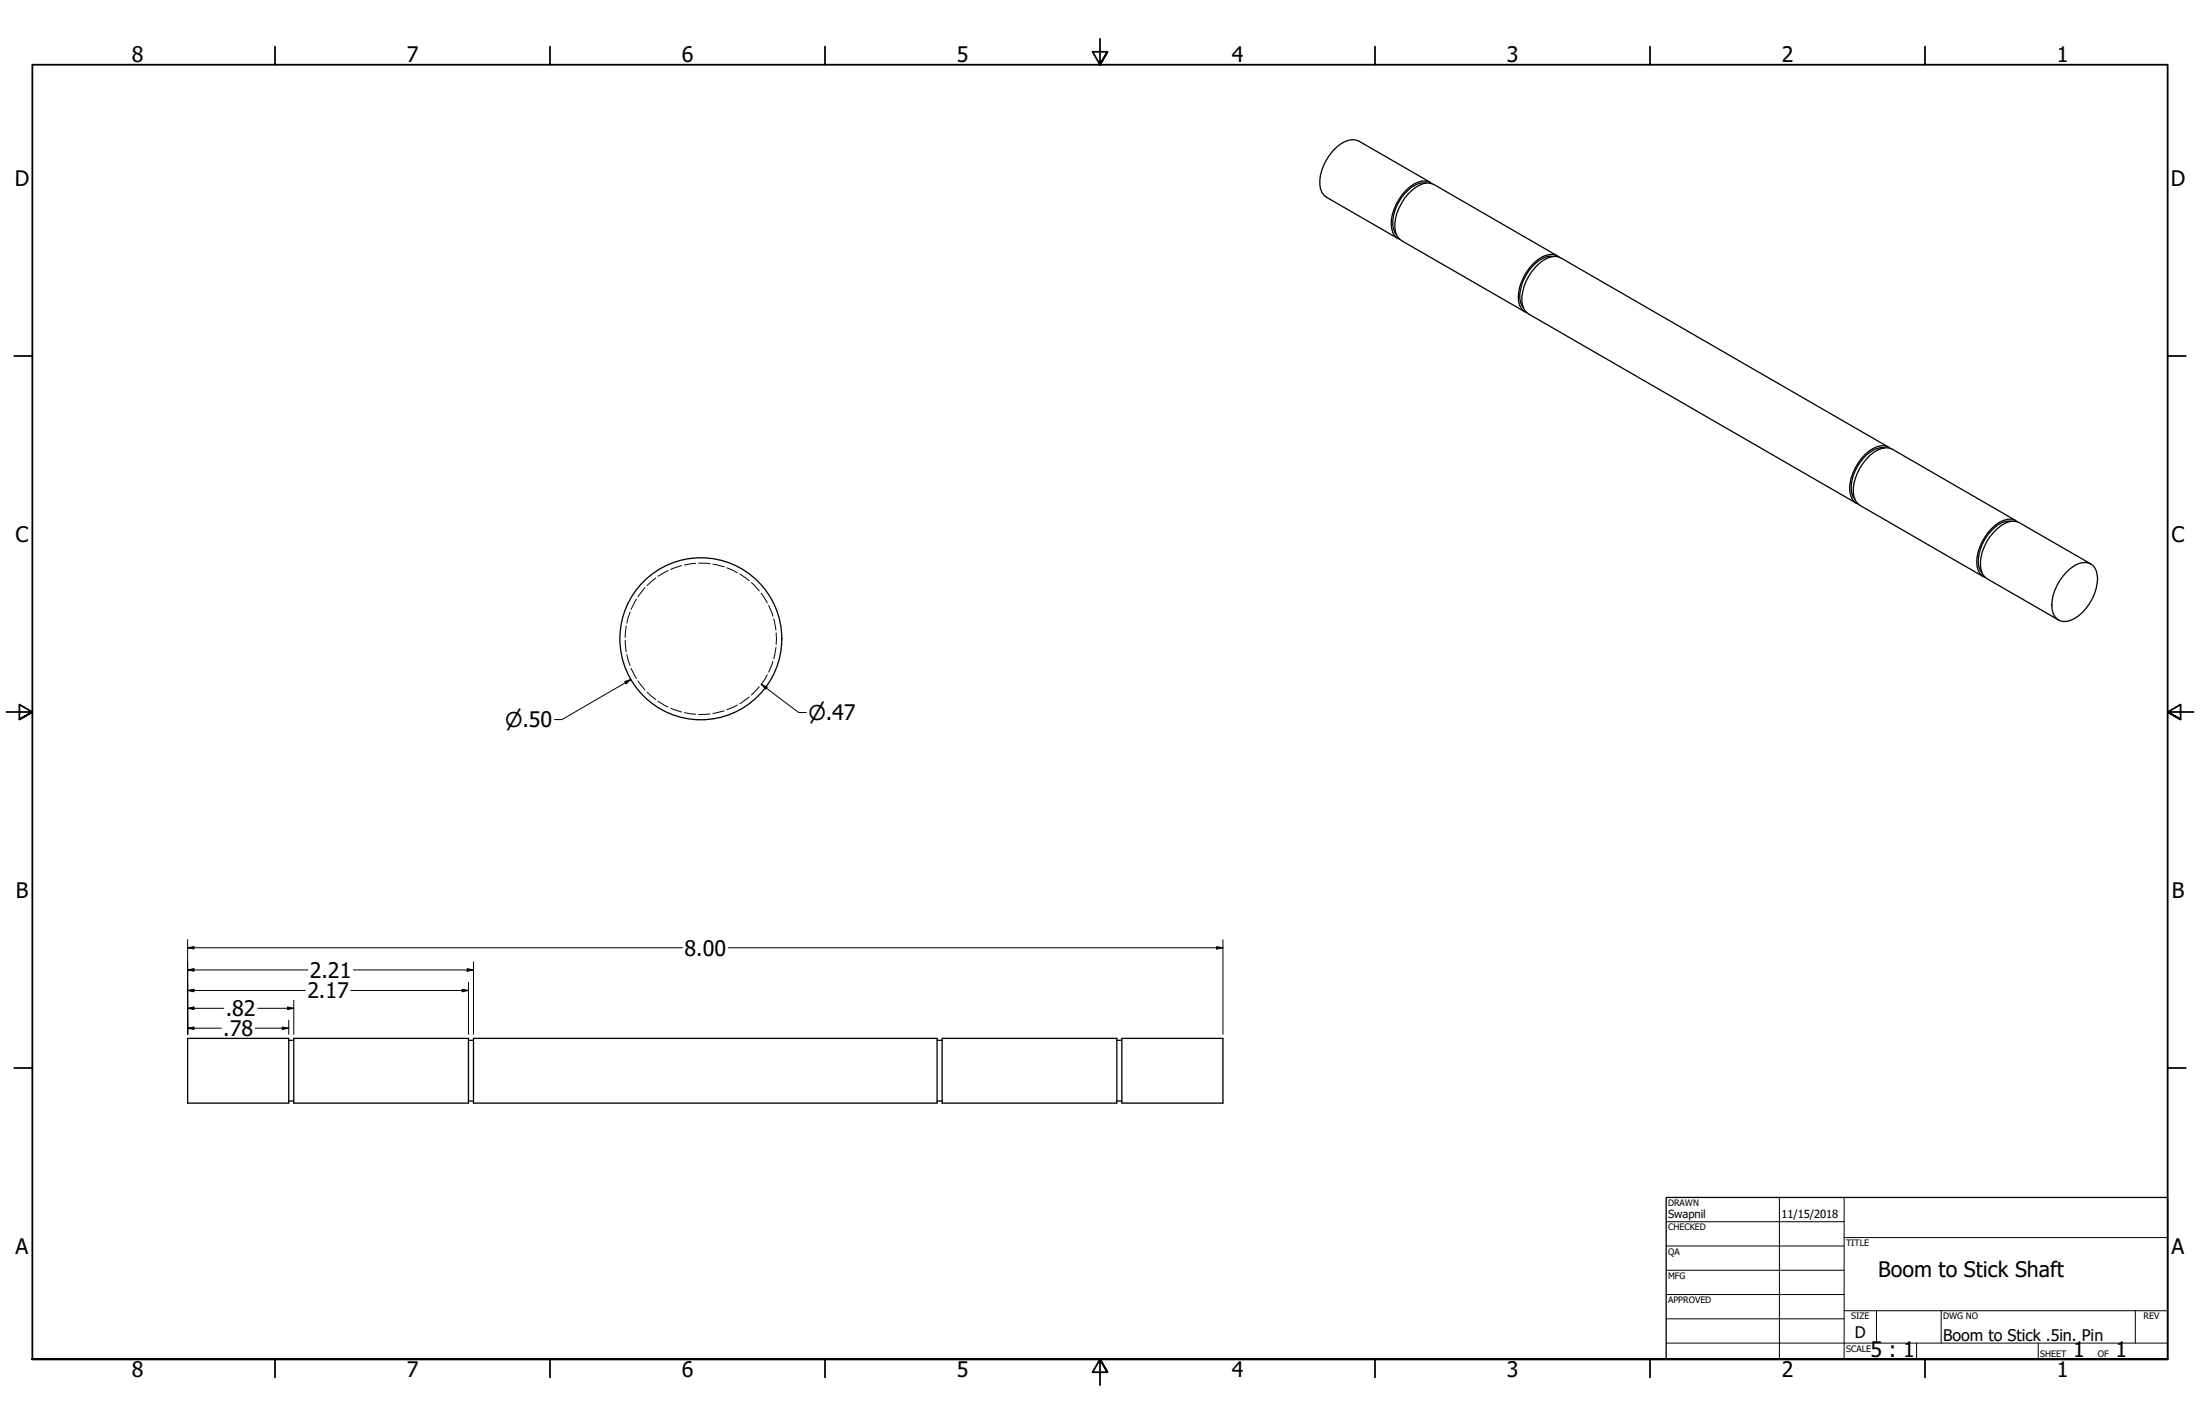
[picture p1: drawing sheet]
<svg xmlns="http://www.w3.org/2000/svg" width="864mm" height="559mm" viewBox="0 0 864 559" stroke-linecap="round" stroke-linejoin="round" font-family="sans-serif">
<!-- layer: Hidden (ANSI) -->
<g fill="none" stroke="#000" stroke-width=".39">
<path d="M249.8 235.1l-2.1 4M253.2 230.6l-2.8 3.6M257.4 226.8l-3.4 3M262.3 223.9l-4 2.2M267.5 221.9l-4.2 1.6M273.1 221l-4.4 .7M274.3 221l4.5 .2M279.8 221.4l4.5 1M285.3 222.8l4.1 1.9M290.4 225.2l3.7 2.7M295 228.6l3.1 3.3M298.8 232.8l2.4 3.8"/>
<path d="M301.8 237.6l1.6 4.2M245.4 251.3l.4 4.5M245.8 245.6l-.4 4.5M246.1 256.9l1.2 4.3M247.3 240.2l-1.2 4.3M303.4 259.6l-1.6 4.2M303.7 242.9l.9 4.4M304.6 254.1l-.9 4.4M304.7 248.4v4.5M247.7 262.3l2.1 4M250.4 267.2l2.8 3.6M254 271.6l3.4 2.9"/>
<path d="M258.3 275.2l4 2.2M263.3 277.9l4.2 1.5M268.7 279.7l4.4 .6M284.3 279l-4.5 1M289.4 276.7l-4.1 1.8M294.1 273.5l-3.7 2.7M298.1 269.5l-3.1 3.2M301.2 264.8l-2.4 3.8M278.8 280.2l-4.5 .2"/>
</g>
<!-- layer: Visible (ANSI) -->
<g fill="none" stroke="#000" stroke-width=".51">
<path d="M559.9 71.8a9.7 9.7 0 0 0-8.4 4.1 17.2 17.2 0 0 0-4.6 13.8l1.2 2.4M561.5 71.6l-28.1-16.2a8 8 0 0 0-8.7 2.3 19 19 0 0 0-6.3 16.4l1.3 2.5 1 .8 28.1 16.2M562.1 72.1a6.7 6.7 0 0 0-8.5 1.1 19.2 19.2 0 0 0-7.3 16.4 4.9 4.9 0 0 0 3.2 4.3M609.7 100.6a9.8 9.8 0 0 0-8.3 4 16.9 16.9 0 0 0-4.6 14l1.2 2.3M611.3 100.4l-48.4-28a7.7 7.7 0 0 0-8.7 2.3 18.9 18.9 0 0 0-6.4 16.4l.5 1.4 1.9 1.9 48.4 28M612 100.8a6.9 6.9 0 0 0-8.5 1.2 19.4 19.4 0 0 0-7.4 16.4 5.4 5.4 0 0 0 3.3 4.3M739.8 175.8a9.4 9.4 0 0 0-8.3 4 16.9 16.9 0 0 0-4.6 13.8l.5 1.3 .8 1.1M741.4 175.5l-128.7-74.3a7.7 7.7 0 0 0-8.6 2.3 19.5 19.5 0 0 0-6.7 14.8 6 6 0 0 0 2.6 4.9l128.7 74.3M742.1 176a5.7 5.7 0 0 0-7 .1 19.1 19.1 0 0 0-8.9 17.4 5 5 0 0 0 3.2 4.3M789.7 204.5a9.7 9.7 0 0 0-8.3 4.1 17.2 17.2 0 0 0-4.6 13.8l1.2 2.4M791.3 204.3l-48.5-28a8 8 0 0 0-8.7 2.3 19 19 0 0 0-6.3 16.4l1.3 2.5 1 .8 48.5 28M792 204.8a6.7 6.7 0 0 0-8.5 1.1 19.4 19.4 0 0 0-7.4 16.4 5.1 5.1 0 0 0 3.2 4.3"/>
<path d="M811.3 224.3a8.7 8.7 0 0 1 8.9-3.3 6.8 6.8 0 0 1 3 8 19.3 19.3 0 0 1-10.3 14.4 5 5 0 0 1-7.3-4.2 18.9 18.9 0 0 1 5.7-14.9zM820.7 221.3l-28-16.2a7.6 7.6 0 0 0-8.7 2.4 18.7 18.7 0 0 0-6.3 16.3l.5 1.4 1.8 1.9 28 16.2M73.7 407.5h39.6v25.4h-39.6zM113.3 408.2h2M115.3 407.5h68.6v25.4h-68.6zM183.9 408.2h2M185.9 407.5h182v25.4h-182zM367.9 408.2h1.9M369.8 407.5h68.6v25.4h-68.6zM438.4 408.2h2M440.4 407.5h39.7v25.4h-39.7zM113.3 432.1h2"/>
<path d="M183.9 432.1h2M367.9 432.1h1.9M438.4 432.1h2"/>
<circle cx="275.1" cy="250.7" r="31.8"/>
</g>
<!-- layer: Border (ANSI) -->
<g fill="none" stroke="#000" stroke-width=".7">
<path d="M107.9 18.3v7.1M215.9 18.3v7.1M323.8 18.3v7.1M431.8 15.2v10.2l-2.9-5.1h5.8l-2.9 5.1 2.9-5.1M539.8 18.3v7.1M647.7 18.3v7.1M755.6 18.3v7.1M5.6 139.7h7.1M850.9 139.7h7.1M2.5 279.4h10.2l-5.1-2.9v5.8l5.1-2.9-5.1 2.9M861.1 279.4h-10.2l5.1-2.9v5.8l-5.1-2.9 5.1 2.9M5.6 419.1h7.1"/>
<path d="M850.9 419.1h7.1M12.7 533.4v-508h838.2v508h-838.2h838.2M107.9 533.4v7.1M215.9 533.4v7.1M323.8 533.4v7.1M434.7 538.5l-2.9-5.1 2.9 5.1h-5.8l2.9-5.1v10.2M539.8 533.4v7.1M647.7 533.4v7.1M755.6 533.4v7.1"/>
</g>
<!-- layer: Title (ANSI) -->
<g fill="none" stroke="#000" stroke-width=".39">
<path d="M654 479.4h69.9M698.5 469.9v63.5M723.9 469.9v63.5M654 488.9h69.9M654 498.5h69.9M723.9 485.6h127M654 508h69.9M654 517.5h69.9M723.9 514.3h127M736.6 514.3v12.7M762 514.3v12.7M838.2 514.3v12.7"/>
<path d="M654 527h196.9M752.3 527v6.4M800.1 527v6.4"/>
</g>
<path d="M654 469.9h196.9v63.5h-196.9z" fill="none" stroke="#000" stroke-width=".51"/>
<!-- layer: Dimension (ANSI) -->
<g fill="none" stroke="#000" stroke-width=".39">
<path d="M245.2 267.5l2.4-.9-1.9 1.8zM247.6 266.6l-27 15.8h-3M298.8 268.5l2.3 1.1-.6 .8zM298.8 268.5l14.7 11.1h3M73.7 371.9l2.4-.4v.9zM73.7 368.7v37.2M73.7 371.9h194.2M185.9 377.4v28.5M285.8 371.9h194.3M477.6 371.5l2.5 .4-2.5 .5zM480.1 368.7v37.2M73.7 395.7l2.4-.5v1z"/>
<path d="M73.7 388.7l2.4-.5v1zM73.7 380.6l2.4-.5v1zM73.7 395.7h14.1M73.7 388.7h46.1M73.7 380.6h47.1M101.2 395.7h14.1M112.8 395.2l2.5 .5-2.5 .5zM115.3 392.5v13.4M137.7 388.7h46.2M138.7 380.6h47.2M181.4 388.2l2.5 .5-2.5 .5zM183.4 380.1l2.5 .5-2.5 .5z"/>
<path d="M183.9 385.5v20.4M73.7 403.5l2.4-.5v1zM73.7 403.5h13.2M100.1 403.5h13.2M110.8 403l2.5 .5-2.5 .5zM113.3 400.3v5.6"/>
</g>
<g fill="#000">
<path d="M245.2 267.5l2.4-.9-1.9 1.8z" fill-rule="evenodd"/>
<path d="M298.8 268.5l2.3 1.1-.6 .8z" fill-rule="evenodd"/>
<path d="M73.7 371.9l2.4-.4v.9z" fill-rule="evenodd"/>
<path d="M477.6 371.5l2.5 .4-2.5 .5z" fill-rule="evenodd"/>
<path d="M73.7 395.7l2.4-.5v1z" fill-rule="evenodd"/>
<path d="M73.7 388.7l2.4-.5v1z" fill-rule="evenodd"/>
<path d="M73.7 380.6l2.4-.5v1z" fill-rule="evenodd"/>
<path d="M112.8 395.2l2.5 .5-2.5 .5z" fill-rule="evenodd"/>
<path d="M181.4 388.2l2.5 .5-2.5 .5z" fill-rule="evenodd"/>
<path d="M183.4 380.1l2.5 .5-2.5 .5z" fill-rule="evenodd"/>
<path d="M73.7 403.5l2.4-.5v1z" fill-rule="evenodd"/>
<path d="M110.8 403l2.5 .5-2.5 .5z" fill-rule="evenodd"/>
</g>
<g font-size="8.4">
<text x="51.7" y="24.4">8</text>
<text x="159.6" y="24.4">7</text>
<text x="267.6" y="24.4">6</text>
<text x="375.5" y="24.4">5</text>
<text x="483.5" y="24.4">4</text>
<text x="591.4" y="24.4">3</text>
<text x="699.4" y="24.4">2</text>
<text x="807.3" y="24.4">1</text>
<text x="5.8" y="72.9">D</text>
<text x="852.1" y="72.9">D</text>
<text x="6.1" y="212.6">C</text>
<text x="852.4" y="212.6">C</text>
<text x="6.2" y="352.3">B</text>
<text x="852.5" y="352.3">B</text>
<text x="268.7" y="375">8.00</text>
<text x="121.6" y="383.7">2.21</text>
<text x="120.6" y="391.8">2.17</text>
<text x="88.6" y="398.7">.82</text>
<text x="87.6" y="406.5">.78</text>
<text x="6.1" y="492">A</text>
<text x="852.4" y="492">A</text>
<text x="737.2" y="501.3">Boom to Stick Shaft</text>
<text x="734.3" y="532.5">5 : 1</text>
<text x="813.8" y="532.6">1</text>
<text x="830.5" y="532.6">1</text>
<text x="51.7" y="540.5">8</text>
<text x="159.6" y="540.5">7</text>
<text x="267.6" y="540.5">6</text>
<text x="375.5" y="540.5">5</text>
<text x="483.5" y="540.5">4</text>
<text x="591.4" y="540.5">3</text>
<text x="699.4" y="540.5">2</text>
<text x="807.3" y="540.5">1</text>
</g>
<g font-size="8">
<text x="198.2" y="285.3">⌀.50</text>
<text x="317.3" y="282.5">⌀.47</text>
</g>
<g font-size="6.3">
<text x="728.1" y="524.9">D</text>
<text x="762.8" y="526.2">Boom to Stick .5in. Pin</text>
</g>
<g font-size="4.4">
<text x="654.8" y="477.8">Swapnil</text>
<text x="699.3" y="478">11/15/2018</text>
</g>
<g font-size="3.5">
<text x="654.8" y="473.2">DRAWN</text>
<text x="654.8" y="482.8">CHECKED</text>
<text x="724.7" y="488.9">TITLE</text>
<text x="654.8" y="492.3">QA</text>
<text x="654.8" y="501.8">MFG</text>
<text x="654.8" y="511.4">APPROVED</text>
<text x="726.7" y="517.7">SIZE</text>
<text x="762.8" y="517.7">DWG NO</text>
<text x="841.4" y="517.7">REV</text>
<text x="724.7" y="530.4">SCALE</text>
<text x="800.9" y="532.6">SHEET</text>
<text x="823.5" y="532.6">OF</text>
</g>
</svg>
